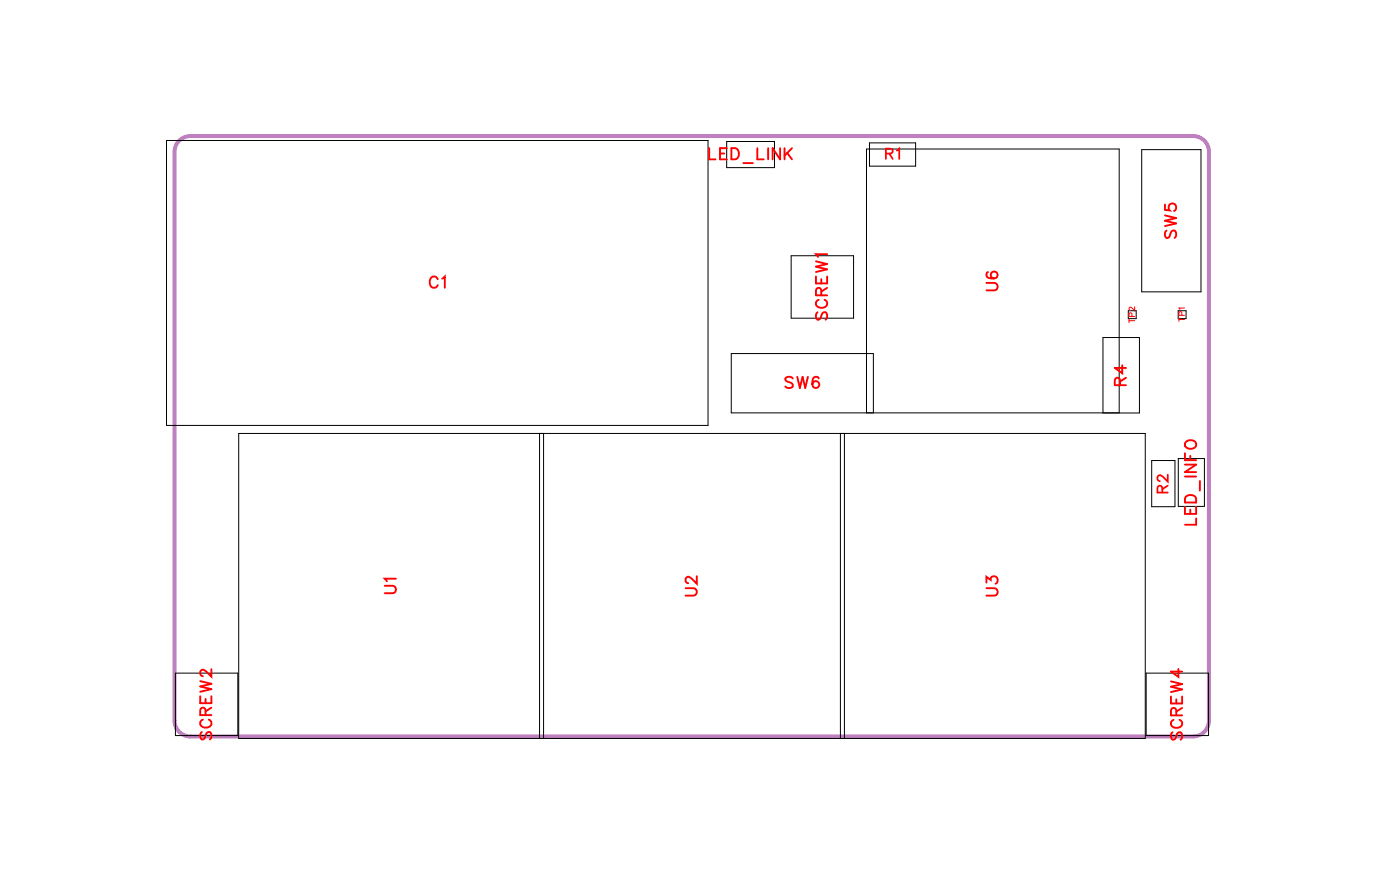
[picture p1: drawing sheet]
<svg xmlns="http://www.w3.org/2000/svg" width="89mm" height="56mm" viewBox="0 0 89 56" stroke-linecap="round" stroke-linejoin="round" font-family="sans-serif">
<path d="M11.3 8.9l.4-.2 .4-.1h63.5a1 1 0 0 1 1 1v36a1 1 0 0 1-1 1h-63.5a1 1 0 0 1-1-1v-36v-.4z" fill="none" stroke="#bf80bf" stroke-width=".25"/>
<g fill="none" stroke="#000" stroke-width=".06">
<path d="M10.5 8.9h34.3v18h-34.3zM46 9h3v1.6h-3zM50.1 16.2h3.9v3.9h-3.9zM55.1 9h2.9v1.5h-2.9zM71.4 19.7h.5v.5h-.5zM72.3 9.5h3.7v9h-3.7zM74.6 19.7h.5v.5h-.5zM15.1 27.4h57.4v19.3h-57.4zM34.2 27.4v19.3M34.4 27.4v19.3M53.2 27.4v19.3M53.5 27.4v19.3"/>
<path d="M54.9 26.1v-16.7h16v16.7M55.3 26.1v-3.7h-9v3.7h25.9v-4.7h-2.4v4.7M72.9 29.1h1.5v3h-1.5zM74.6 29h1.7v3.1h-1.7zM11.1 42.6h4v4h-4zM72.6 42.6h3.9v4h-3.9z"/>
</g>
<g fill="none" stroke="#f00" stroke-width=".12">
<path d="M27.7 17.7a.26 .26 0 0 0-.3-.2 .26 .26 0 0 0-.2 .3v.1a.26 .26 0 0 0 .2 .3 .26 .26 0 0 0 .3-.2M28 17.6l.2-.1v.7M44.9 9.4v.7h.4M45.6 9.7h.3M46 9.4h-.4v.7h.4M46.3 9.4h.2a.38 .38 0 0 1 .3 .3 .38 .38 0 0 1-.3 .4h-.2zM47.1 10.3h.6M48 9.4v.7h.4M48.6 9.4v.7M49.4 9.4v.7l-.5-.7v.7M49.7 9.4v.7M49.8 9.7l.4 .4"/>
<path d="M50.2 9.4l-.5 .4M51.7 17.5v.4h.7v-.4M51.7 16.5l.7 .2-.7 .2 .7 .1-.7 .2M51.8 19.8l-.1 .1 .1 .3h.1l.3-.4h.1l.1 .1-.1 .3M51.8 19a.26 .26 0 0 0-.1 .3 .26 .26 0 0 0 .2 .2h.2a.26 .26 0 0 0 .3-.2 .26 .26 0 0 0-.2-.3M52 18.7v-.4h-.3v.4h.7M52 17.7v.2M52.4 16.1h-.7l.1 .2M52.4 18.2l-.4 .3M62.5 17.9h.5l.2 .2-.1 .2-.6 .1M62.6 17.2l-.1 .1a.35 .35 0 0 0 .2 .4 .35 .35 0 0 0 .5-.3 .22 .22 0 0 0-.2-.2 .22 .22 0 0 0-.3 .2 .22 .22 0 0 0 .2 .2M73.8 12.9v.4h.3a.25 .25 0 0 1 0-.4 .25 .25 0 0 1 .3 .1 .25 .25 0 0 1-.1 .4"/>
<path d="M73.8 13.6l.7 .2-.7 .2 .7 .1-.7 .2M73.9 14.6l-.1 .2 .1 .3 .1-.1 .2-.4h.2l.1 .2-.1 .3M24.4 37.1h.5l.2 .2-.1 .2h-.6M25.1 36.6h-.7l.1 .2M43.4 37.2h.5l.2 .2-.1 .3h-.6M44.1 36.5v.4l-.3-.3-.3-.1-.1 .1v.2l.2 .1M50.2 23.9l-.2-.1-.3 .1 .1 .2 .4 .2v.2l-.2 .1-.3-.1M50.5 23.8l.1 .8 .2-.8 .2 .8 .2-.8M51.8 23.9a.35 .35 0 0 0-.4 .2 .35 .35 0 0 0 .2 .5 .22 .22 0 0 0 .3-.2 .22 .22 0 0 0-.2-.3 .22 .22 0 0 0-.3 .2M62.5 37.2h.5l.2 .2-.1 .3h-.6M62.5 36.9v-.4l.2 .2a.24 .24 0 0 1 .4-.2 .24 .24 0 0 1-.1 .4M70.9 24.4v-.4l-.2-.1-.1 .2v.3h.7"/>
<path d="M71.1 23.1v.5l-.5-.3h.7M71.3 23.9l-.4 .2M75 32.1v.4h.7v-.4M75 28.7v.4h.7M75 30.2h.7M75 29.4h.7l-.7 .5h.7M75.1 31.5a.39 .39 0 0 1 .6 .1v.2h-.7zM75.1 27.9a.35 .35 0 0 1 .4 0 .35 .35 0 0 1 .2 .4 .33 .33 0 0 1-.5 .1 .33 .33 0 0 1-.1-.5zM75.4 28.9v.2M75.4 32.3v.2M75.7 32.8v.4h-.7M76 30.4v.6"/>
<path d="M12.7 44.1v.4h.7v-.4M12.7 43.1l.7 .2-.7 .1 .7 .2-.7 .2M12.8 46.3l-.1 .2 .1 .3 .1-.1 .3-.4h.1l.1 .2-.1 .3M12.8 45.5a.26 .26 0 0 0-.1 .3 .26 .26 0 0 0 .2 .2h.2a.26 .26 0 0 0 .3-.2 .26 .26 0 0 0-.2-.3M13 45.3v-.4l-.3-.1v.5h.7M13 44.2v.3M13.4 42.4v.4l-.4-.3-.2-.1-.1 .1v.2l.1 .1M13.4 44.8l-.4 .2M74.1 44.1v.4h.8v-.4M74.1 43.1l.8 .2-.8 .2 .8 .1-.8 .2M74.2 46.3l-.1 .2 .1 .3h.2l.3-.5h.1l.1 .2-.1 .3M74.3 45.6a.26 .26 0 0 0-.2 .3 .26 .26 0 0 0 .3 .2h.2a.26 .26 0 0 0 .3-.2 .26 .26 0 0 0-.2-.3"/>
<path d="M74.5 45.3v-.4l-.3-.1-.1 .5h.8M74.5 44.3v.2M74.6 42.3v.5l-.5-.3h.8M74.9 44.8l-.4 .2"/>
</g>
<path d="M56.1 9.7h.4v-.2l-.4-.1v.7M56.3 9.7l.2 .4M56.8 9.5l.1-.1v.7M73.6 31.2v-.4h-.2l-.1 .4h.6M73.9 30v.5l-.5-.4-.1 .2 .1 .1M73.9 30.7l-.3 .3" fill="none" stroke="#f00" stroke-width=".11"/>
<path d="M71.8 19.4v.3l-.2-.3-.1 .1 .1 .1M74.8 20v-.2l-.1-.1v.3h.3M75 19.5h-.3v.1M71.5 20.3h.3M71.5 20.2v.2M71.7 20v-.2h-.2v.2h.3M74.7 20.2h.3M74.7 20.1v.2" fill="none" stroke="#f00" stroke-width=".06"/>
<g font-size="1.2" fill="#fff">
<text x="44.8" y="10.4">LED_LINK</text>
<text x="74.8" y="15.1" transform="rotate(-90 74.8 15.1)">SW5</text>
<text x="27.1" y="18.5">C1</text>
<text x="52.7" y="20.3" transform="rotate(-90 52.7 20.3)">SCREW1</text>
<text x="63.5" y="18.4" transform="rotate(-90 63.5 18.4)">U6</text>
<text x="49.7" y="24.9">SW6</text>
<text x="71.6" y="24.4" transform="rotate(-90 71.6 24.4)">R4</text>
<text x="76" y="33.3" transform="rotate(-90 76 33.3)">LED_INFO</text>
<text x="25.4" y="37.6" transform="rotate(-90 25.4 37.6)">U1</text>
<text x="44.4" y="37.8" transform="rotate(-90 44.4 37.8)">U2</text>
<text x="63.5" y="37.8" transform="rotate(-90 63.5 37.8)">U3</text>
<text x="13.7" y="46.9" transform="rotate(-90 13.7 46.9)">SCREW2</text>
<text x="75.2" y="46.9" transform="rotate(-90 75.2 46.9)">SCREW4</text>
</g>
<g font-size="1.1" fill="#fff">
<text x="56" y="10.3">R1</text>
<text x="74.2" y="31.2" transform="rotate(-90 74.2 31.2)">R2</text>
</g>
<g font-size=".6" fill="#fff">
<text x="72" y="20.4" transform="rotate(-90 72 20.4)">TP2</text>
<text x="75.2" y="20.4" transform="rotate(-90 75.2 20.4)">TP1</text>
</g>
</svg>
